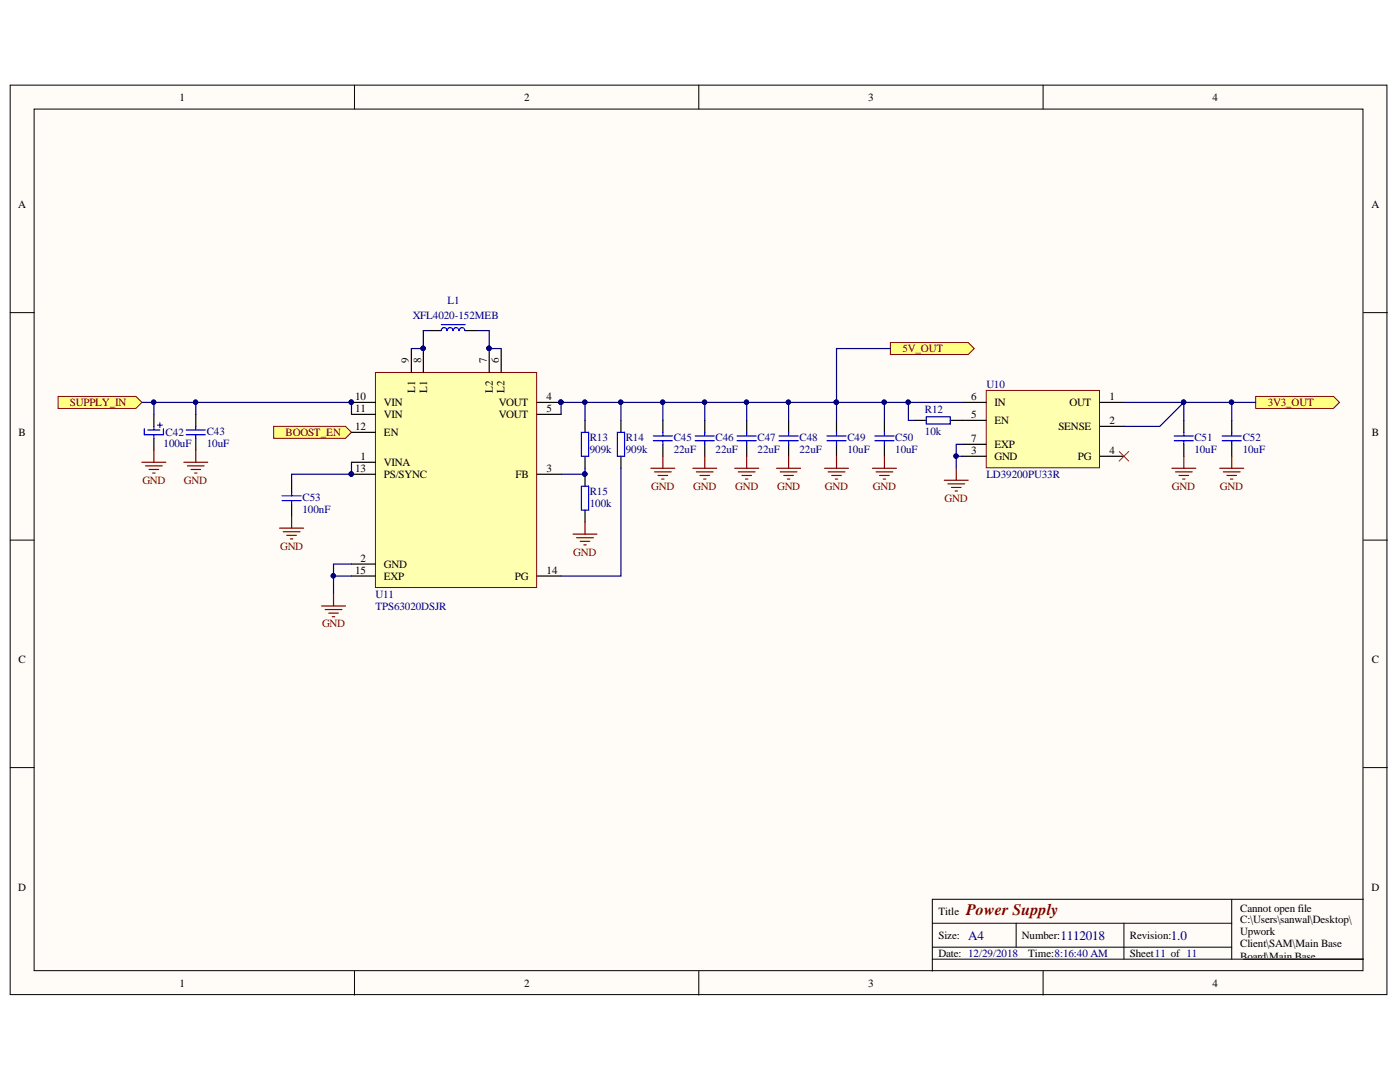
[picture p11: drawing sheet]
<svg xmlns="http://www.w3.org/2000/svg" width="279mm" height="216mm" viewBox="0 0 279 216" stroke-linecap="round" stroke-linejoin="round" font-family="sans-serif">
<g fill="#fffcf8" stroke="#000" stroke-width=".2">
<path d="M2 17h274.8v181.5h-274.8z"/>
<path d="M6.8 21.8h265.2v171.9h-265.2z"/>
</g>
<g fill="none" stroke="#000" stroke-width=".2">
<path d="M70.7 17v4.8M139.5 17v4.8M208.2 17v4.8M2 62.4h4.8M272.1 62.4h4.8M2 107.8h4.8M272.1 107.8h4.8M2 153.2h4.8M272.1 153.2h4.8M245.8 179.4v12M272.1 179.4h-86v14.4M70.7 193.8v4.8"/>
<path d="M139.5 193.8v4.8M186.1 184.2h59.7M186.1 191.4h86M186.1 189h59.7M202.8 184.2v4.8M208.2 193.8v4.8M224.3 184.2v7.2"/>
</g>
<g fill="#ffff80" stroke="#800000" stroke-width=".2">
<path d="M177.7 68.4h15.5l1.2 1.1-1.2 1.2h-15.5z" fill-rule="evenodd"/>
<path d="M54.6 85.1h14.4l1.1 1.2-1.1 1.2h-14.4z" fill-rule="evenodd"/>
<path d="M11.6 79.1h15.5l1.2 1.2-1.2 1.2h-15.5z" fill-rule="evenodd"/>
<path d="M250.6 79.1h15.5l1.2 1.2-1.2 1.2h-15.5z" fill-rule="evenodd"/>
</g>
<path d="M196.8 77.9h22.6v15.4h-22.6z" fill="#ffffb0" stroke="#800000" stroke-width=".2"/>
<g fill="none" stroke="#000" stroke-width=".24">
<path d="M166.9 83.9v2.4M166.9 88.7v2.3M176.5 83.9v2.4M176.5 88.7v2.3M182.5 83.9h2.4M189.6 83.9h7.2M192 80.3h4.8M192 91h4.8M192 88.7h4.8M219.5 80.3h4.8M219.5 85.1h4.8M219.5 91h4.8"/>
<path d="M236.3 83.9v2.4M236.3 88.7v2.3M245.8 83.9v2.4M245.8 88.7v2.3"/>
</g>
<g fill="none" stroke="#800000" stroke-width=".24">
<path d="M164.6 93.4h4.7M165.3 94.2h3.3M166 94.9h1.9M166.7 95.6h.5M166.9 91v2.4M174.1 93.4h4.8M174.8 94.2h3.4M175.5 94.9h2M176.3 95.6h.4M176.5 91v2.4M188.5 95.8h4.7M189.2 96.5h3.3"/>
<path d="M189.9 97.3h1.9M190.6 98h.5M190.8 93.4v2.4M233.9 93.4h4.7M234.6 94.2h3.3M235.3 94.9h1.9M236 95.6h.5M236.3 91v2.4M243.4 93.4h4.8M244.1 94.2h3.4M244.9 94.9h1.9M245.6 95.6h.5"/>
<path d="M245.8 91v2.4"/>
</g>
<g fill="none" stroke="#00f" stroke-width=".24">
<path d="M165 87h3.9M165 87.9h3.9M166.9 86.3v.7M166.9 87.9v.8M174.6 87h3.8M174.6 87.9h3.8M176.5 86.3v.7M176.5 87.9v.8M234.3 87h3.9M234.3 87.9h3.9M236.3 86.3v.7M236.3 87.9v.8"/>
<path d="M243.9 87h3.8M243.9 87.9h3.8M245.8 86.3v.7M245.8 87.9v.8"/>
</g>
<path d="M223.3 90.1l2 1.9M225.3 90.1l-2 1.9" fill="none" stroke="#f00" stroke-width=".2"/>
<path d="M184.9 83.2h4.7v1.4h-4.7z" fill="none" stroke="#0000bf" stroke-width=".24"/>
<path d="M74.9 74.3h32.2v42.9h-32.2z" fill="#ffffb0" stroke="#800000" stroke-width=".2"/>
<g fill="none" stroke="#000" stroke-width=".24">
<path d="M82.1 69.5v4.8M84.5 69.5v4.8M85.7 66h2.4M92.9 66h2.3M97.6 69.5v4.8M100 69.5v4.8M30.7 87.5v2.4M39.1 82.7v2.4M39.1 87.5v2.4M58.2 95.8v2.4M70.1 92.2h4.8M70.1 94.6h4.8"/>
<path d="M70.1 80.3h4.8M70.1 82.7h4.8M70.1 86.3h4.8M107.2 94.6h4.8M107.2 80.3h4.8M107.2 82.7h4.8M116.8 83.9v2.4M116.8 91v2.4M116.8 94.6v2.4M123.9 83.9v2.4M123.9 91v2.4M132.3 83.9v2.4"/>
<path d="M132.3 88.7v2.3M140.7 83.9v2.4M140.7 88.7v2.3M149 83.9v2.4M149 88.7v2.3M157.4 83.9v2.4M157.4 88.7v2.3M58.2 100.6v2.4M70.1 112.6h4.8M70.1 114.9h4.8M107.2 114.9h4.8M116.8 101.8v2.4"/>
</g>
<g fill="#000080" stroke="#000080" stroke-width=".2">
<circle cx="111.9" cy="80.3" r=".43"/>
<circle cx="97.6" cy="69.5" r=".43"/>
<circle cx="84.4" cy="69.5" r=".43"/>
<circle cx="70.1" cy="80.3" r=".43"/>
<circle cx="70.1" cy="94.6" r=".43"/>
<circle cx="190.8" cy="91" r=".43"/>
<circle cx="166.9" cy="80.3" r=".43"/>
<circle cx="176.5" cy="80.3" r=".43"/>
<circle cx="236.2" cy="80.3" r=".43"/>
<circle cx="245.8" cy="80.3" r=".43"/>
<circle cx="181.2" cy="80.3" r=".43"/>
<circle cx="66.5" cy="114.9" r=".43"/>
<circle cx="39" cy="80.3" r=".43"/>
<circle cx="116.7" cy="94.6" r=".43"/>
<circle cx="116.7" cy="80.3" r=".43"/>
<circle cx="132.2" cy="80.3" r=".43"/>
<circle cx="140.6" cy="80.3" r=".43"/>
<circle cx="149" cy="80.3" r=".43"/>
<circle cx="157.3" cy="80.3" r=".43"/>
<circle cx="123.9" cy="80.3" r=".43"/>
<circle cx="30.7" cy="80.3" r=".43"/>
</g>
<g fill="none" stroke="#800000" stroke-width=".24">
<path d="M28.3 92.2h4.8M29 93h3.4M29.8 93.7h1.9M30.5 94.4h.4M30.7 89.9v2.3M36.7 92.2h4.8M37.4 93h3.3M38.1 93.7h1.9M38.8 94.4h.5M39.1 89.9v2.3M129.9 93.4h4.8M130.6 94.2h3.4"/>
<path d="M131.3 94.9h1.9M132 95.6h.5M132.3 91v2.4M138.3 93.4h4.7M139 94.2h3.3M139.7 94.9h1.9M140.4 95.6h.5M140.7 91v2.4M146.6 93.4h4.8M147.3 94.2h3.4M148.1 94.9h1.9M148.8 95.6h.5"/>
<path d="M149 91v2.4M155 93.4h4.8M155.7 94.2h3.4M156.4 94.9h1.9M157.1 95.6h.5M157.4 91v2.4M55.8 105.4h4.8M56.5 106.1h3.4M57.2 106.8h2M58 107.5h.4M58.2 103v2.4M66.6 118.5v2.4"/>
<path d="M114.4 106.6h4.7M115.1 107.3h3.3M115.8 108h1.9M116.5 108.7h.5M116.8 104.2v2.4M64.2 120.9h4.8M64.9 121.6h3.3M65.6 122.3h1.9M66.3 123.1h.5"/>
</g>
<g fill="none" stroke="#00f" stroke-width=".24">
<path d="M88.1 64.8h4.8M89.2 66a.55 .55 0 0 0-.6-.6 .55 .55 0 0 0-.5 .6M90.4 66a.55 .55 0 0 0-.6-.6 .55 .55 0 0 0-.5 .6M91.6 66a.55 .55 0 0 0-.6-.6 .55 .55 0 0 0-.5 .6M92.8 66a.55 .55 0 0 0-.6-.6 .55 .55 0 0 0-.5 .6M28.8 85.6v1.1h3.8v-1.1M30.7 86.7v.8M37.2 85.8h3.8M37.2 86.7h3.8M39.1 85.1v.7M39.1 86.7v.8M56.3 98.9h3.8"/>
<path d="M56.3 99.9h3.8M58.2 98.2v.7M58.2 99.9v.7M130.4 87h3.8M130.4 87.9h3.8M132.3 86.3v.7M132.3 87.9v.8M138.7 87h3.9M138.7 87.9h3.9M140.7 86.3v.7M140.7 87.9v.8M147.1 87h3.8"/>
<path d="M147.1 87.9h3.8M149 86.3v.7M149 87.9v.8M155.5 87h3.8M155.5 87.9h3.8M157.4 86.3v.7M157.4 87.9v.8"/>
</g>
<g fill="none" stroke="#000080" stroke-width=".24">
<path d="M85.7 66h-1.2v3.5h-2.4M95.2 66h2.4v3.5h2.4M177.7 69.5h-10.8v14.4M28.3 80.3h41.8v2.4M30.7 80.3v2.4M39.1 80.3v2.4M70.1 92.2v2.4h-11.9v1.2M116.8 93.4v1.2h-4.8M116.8 80.3v3.6M123.9 93.4v21.5h-11.9M123.9 80.3v3.6M132.3 80.3v3.6"/>
<path d="M140.7 80.3v3.6M149 80.3v3.6M157.4 80.3v3.6M176.5 80.3v3.6M181.3 80.3v3.6h1.2M192 91h-1.2v2.4M192 88.7h-1.2v2.3M192 80.3h-80v2.4M224.3 80.3h26.3M236.3 83.9v-3.6l-4.8 4.8h-7.2M245.8 80.3v3.6M70.1 112.6h-3.5v2.3"/>
<path d="M70.1 114.9h-3.5v3.6"/>
</g>
<path d="M116 97h1.5v4.8h-1.5zM116 86.3h1.5v4.7h-1.5zM123.2 86.3h1.4v4.7h-1.4z" fill="none" stroke="#0000bf" stroke-width=".24"/>
<text font-size="3.5" fill="#00f" x="29.6" y="84.6">PIC4201</text>
<text font-size="3.2" fill="#800000" x="192.8" y="182.6">Power Supply</text>
<g font-size="2.6" fill="#000080">
<text x="193.2" y="187.5">A4</text>
<text x="211.6" y="187.5">1112018</text>
<text x="233.6" y="187.5">1.0</text>
</g>
<g font-size="2.2">
<text x="35.9" y="20.1">1</text>
<text x="104.6" y="20.1">2</text>
<text x="173.3" y="20.1">3</text>
<text x="242" y="20.1">4</text>
<text x="3.6" y="41.6">A</text>
<text x="273.7" y="41.6">A</text>
<text x="81.6" y="72.4" transform="rotate(-90 81.6 72.4)">9</text>
<text x="84.1" y="72.4" transform="rotate(-90 84.1 72.4)">8</text>
<text x="97.2" y="72.4" transform="rotate(-90 97.2 72.4)">7</text>
<text x="99.5" y="72.4" transform="rotate(-90 99.5 72.4)">6</text>
<text x="70.9" y="79.8">10</text>
<text x="70.9" y="82.2">11</text>
<text x="76.6" y="81.1">VIN</text>
<text x="76.6" y="83.4">VIN</text>
<text x="82.9" y="78.4" transform="rotate(-90 82.9 78.4)">L1</text>
<text x="85.2" y="78.4" transform="rotate(-90 85.2 78.4)">L1</text>
<text x="98.3" y="78.4" transform="rotate(-90 98.3 78.4)">L2</text>
<text x="99.5" y="81.1">VOUT</text>
<text x="99.5" y="83.4">VOUT</text>
<text x="100.7" y="78.4" transform="rotate(-90 100.7 78.4)">L2</text>
<text x="109.1" y="79.8">4</text>
<text x="109.1" y="82.2">5</text>
<text x="193.8" y="83.4">5</text>
<text x="193.8" y="79.8">6</text>
<text x="198.5" y="81.1">IN</text>
<text x="213.4" y="81.1">OUT</text>
<text x="221.5" y="79.8">1</text>
<text x="3.7" y="87">B</text>
<text x="70.9" y="85.8">12</text>
<text x="76.6" y="87">EN</text>
<text x="193.8" y="88.2">7</text>
<text x="198.5" y="84.6">EN</text>
<text x="198.5" y="89.3">EXP</text>
<text x="211.2" y="85.8">SENSE</text>
<text x="221.5" y="84.6">2</text>
<text x="273.8" y="87">B</text>
<text x="70.9" y="94.2">13</text>
<text x="72" y="91.8">1</text>
<text x="76.6" y="93">VINA</text>
<text x="76.6" y="95.4">PS/SYNC</text>
<text x="102.9" y="95.4">FB</text>
<text x="109.1" y="94.2">3</text>
<text x="193.8" y="90.6">3</text>
<text x="198.5" y="91.8">GND</text>
<text x="215.1" y="91.8">PG</text>
<text x="221.5" y="90.6">4</text>
<text x="72" y="112.1">2</text>
<text x="76.6" y="113.3">GND</text>
<text x="70.9" y="114.5">15</text>
<text x="76.6" y="115.6">EXP</text>
<text x="102.7" y="115.6">PG</text>
<text x="109.1" y="114.5">14</text>
<text x="3.7" y="132.4">C</text>
<text x="273.8" y="132.4">C</text>
<text x="3.6" y="177.8">D</text>
<text x="273.7" y="177.8">D</text>
<text x="187.3" y="182.6">Title</text>
<text x="247.5" y="181.9">Cannot open file</text>
<text x="247.5" y="184.3">C:\Users\sanwal\Desktop\</text>
<text x="187.3" y="187.3">Size:</text>
<text x="187.3" y="191">Date: 12/29/2018</text>
<text x="204" y="187.3">Number:</text>
<text x="205.2" y="191">Time:8:16:40 AM</text>
<text x="225.5" y="187.3">Revision:</text>
<text x="225.5" y="191">Sheet11 of 11</text>
<text x="247.5" y="186.6">Upwork</text>
<text x="247.5" y="189">Client\SAM\Main Base</text>
<text x="247.5" y="191.5">Board\Main Base</text>
<text x="35.9" y="196.9">1</text>
<text x="104.6" y="196.9">2</text>
<text x="173.3" y="196.9">3</text>
<text x="242" y="196.9">4</text>
<text x="247.5" y="193.8">Board\Main Base</text>
<text x="247.5" y="198.6">Files\Logo.png</text>
</g>
<g font-size="2.2" fill="#000080">
<text x="82.4" y="63.6">XFL4020-152MEB</text>
<text x="89.3" y="60.7">L1</text>
<text x="196.9" y="77.4">U10</text>
<text x="184.6" y="82.4">R12</text>
<text x="32.6" y="89.2">100uF</text>
<text x="33.1" y="87">C42</text>
<text x="41.3" y="86.7">C43</text>
<text x="41.3" y="89.2">10uF</text>
<text x="117.7" y="87.9">R13</text>
<text x="124.9" y="87.9">R14</text>
<text x="134.4" y="87.9">C45</text>
<text x="142.8" y="87.9">C46</text>
<text x="151.2" y="87.9">C47</text>
<text x="159.6" y="87.9">C48</text>
<text x="169.1" y="87.9">C49</text>
<text x="178.7" y="87.9">C50</text>
<text x="184.6" y="86.7">10k</text>
<text x="238.4" y="87.9">C51</text>
<text x="248" y="87.9">C52</text>
<text x="117.7" y="90.4">909k</text>
<text x="124.9" y="90.4">909k</text>
<text x="134.4" y="90.4">22uF</text>
<text x="142.8" y="90.4">22uF</text>
<text x="151.2" y="90.4">22uF</text>
<text x="159.6" y="90.4">22uF</text>
<text x="169.1" y="90.4">10uF</text>
<text x="178.7" y="90.4">10uF</text>
<text x="196.9" y="95.4">LD39200PU33R</text>
<text x="238.4" y="90.4">10uF</text>
<text x="248" y="90.4">10uF</text>
<text x="60.4" y="99.9">C53</text>
<text x="117.7" y="98.7">R15</text>
<text x="117.7" y="101.1">100k</text>
<text x="60.4" y="102.3">100nF</text>
<text x="74.9" y="119.3">U11</text>
<text x="74.9" y="121.6">TPS63020DSJR</text>
</g>
<g font-size="2.2" fill="#800000">
<text x="180.1" y="70.2">5V_OUT</text>
<text x="14" y="81.1">SUPPLY_IN</text>
<text x="253" y="81.1">3V3_OUT</text>
<text x="57" y="87">BOOST_EN</text>
<text x="28.4" y="96.5">GND</text>
<text x="36.7" y="96.5">GND</text>
<text x="130" y="97.7">GND</text>
<text x="138.3" y="97.7">GND</text>
<text x="146.7" y="97.7">GND</text>
<text x="155.1" y="97.7">GND</text>
<text x="164.6" y="97.7">GND</text>
<text x="174.2" y="97.7">GND</text>
<text x="188.5" y="100.2">GND</text>
<text x="233.9" y="97.7">GND</text>
<text x="243.4" y="97.7">GND</text>
<text x="55.9" y="109.7">GND</text>
<text x="114.4" y="110.9">GND</text>
<text x="64.3" y="125.2">GND</text>
</g>
</svg>
